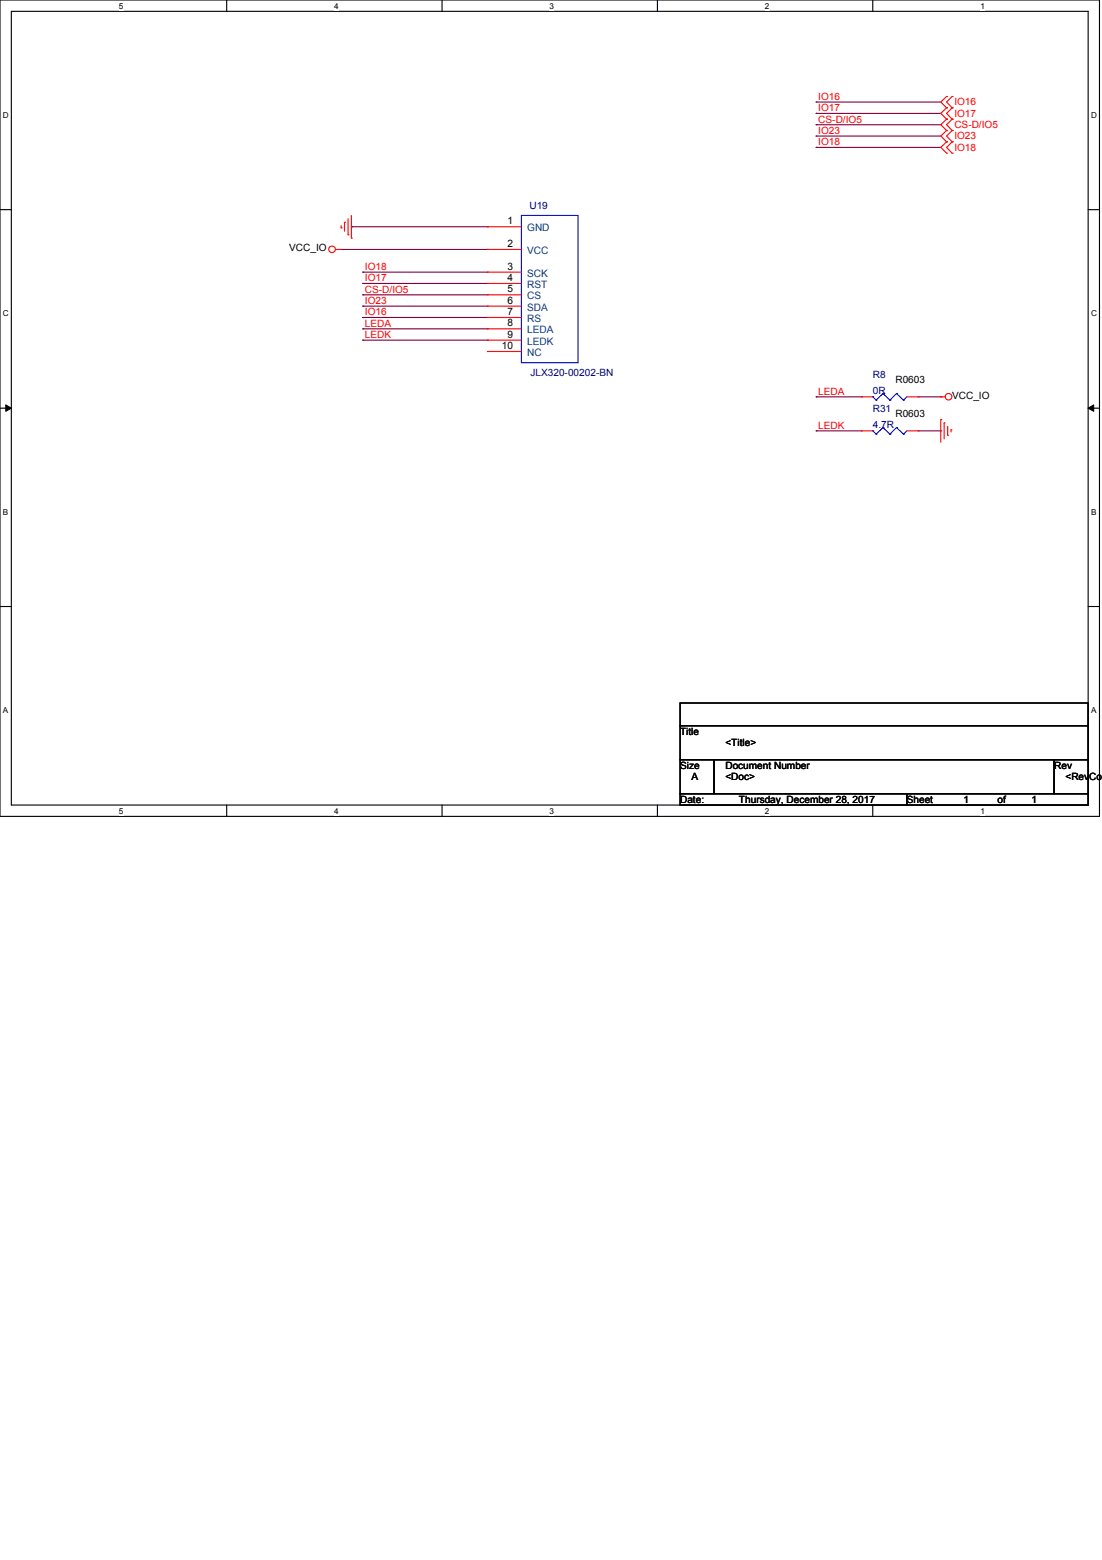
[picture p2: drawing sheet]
<svg xmlns="http://www.w3.org/2000/svg" width="210mm" height="297mm" viewBox="0 0 210 297" stroke-linecap="round" stroke-linejoin="round" font-family="sans-serif">
<path d="M0 0h209.4v155.4h-209.4zM2.2 2.2h205.1v151.1h-205.1z" fill="none" stroke="#000" stroke-width=".21"/>
<g fill="#fff">
<path d="M22.6 .3h.9v1.7h-.9z"/>
<path d="M22.6 153.5h.9v1.8h-.9z"/>
</g>
<path d="M43.2 0v2.2M43.2 153.3v2.1" fill="none" stroke="#000" stroke-width=".21"/>
<g fill="#fff">
<path d="M63.7 .3h.8v1.7h-.8z"/>
<path d="M63.7 153.5h.8v1.8h-.8z"/>
</g>
<path d="M84.2 0v2.2M84.2 153.3v2.1" fill="none" stroke="#000" stroke-width=".21"/>
<g fill="#fff">
<path d="M104.7 .3h.8v1.7h-.8z"/>
<path d="M104.7 153.5h.8v1.8h-.8z"/>
</g>
<path d="M125.2 0v2.2M125.2 153.3v2.1" fill="none" stroke="#000" stroke-width=".21"/>
<g fill="#fff">
<path d="M145.7 .3h.9v1.7h-.9z"/>
<path d="M145.7 153.5h.9v1.8h-.9z"/>
</g>
<path d="M166.2 0v2.2M166.2 153.3v2.1" fill="none" stroke="#000" stroke-width=".21"/>
<g fill="#fff">
<path d="M186.7 .3h.9v1.7h-.9z"/>
<path d="M186.7 153.5h.9v1.8h-.9z"/>
<path d="M.6 21h1.1v1.8h-1.1z"/>
<path d="M207.8 21h1.1v1.8h-1.1z"/>
<path d="M.6 58.8h1.1v1.7h-1.1z"/>
<path d="M207.8 58.8h1.1v1.7h-1.1z"/>
</g>
<path d="M0 39.9h2.2M207.3 39.9h2.1" fill="none" stroke="#000" stroke-width=".21"/>
<g fill="#fff">
<path d="M.6 96.6h1v1.7h-1z"/>
<path d="M207.8 96.6h1v1.7h-1z"/>
</g>
<path d="M0 77.7h2.2M207.3 77.7h2.1" fill="none" stroke="#000" stroke-width=".21"/>
<path d="M1.1 77.1l1.1 .6-1.1 .6zM207.3 77.7l1-.6v1.2z" fill="#000"/>
<path d="M1.1 77.1l1.1 .6-1.1 .6zM207.3 77.7l1-.6v1.2z" fill="none" stroke="#000" stroke-width=".19"/>
<g fill="#fff">
<path d="M.6 134.4h.9v1.7h-.9z"/>
<path d="M207.8 134.4h1v1.7h-1z"/>
</g>
<path d="M0 115.5h2.2M207.3 115.5h2.1M129.5 133.9h77.8v4.3h-77.8zM129.5 138.2h77.8v6.5h-77.8zM129.5 144.7h6.5v6.4h-6.5zM129.5 151.1h43.2v2.2h-43.2zM136 144.7h64.8v6.4h-64.8zM172.7 151.1h34.6v2.2h-34.6zM200.8 144.7h6.5v6.4h-6.5z" fill="none" stroke="#000" stroke-width=".21"/>
<g fill="none" stroke="#800040" stroke-width=".21">
<path d="M155.4 19.4h.1M155.4 19.4h23.8M155.4 28.1h.1M155.4 25.9h.1M155.4 23.7h.1M155.4 21.6h.1M155.4 28.1h23.8M155.4 25.9h23.8M155.4 23.7h23.8M155.4 21.6h23.8M64.8 47.5h28M66.9 43.2h.1"/>
<path d="M66.9 43.2h25.9M69.1 51.8h.1M69.1 58.3h.1M69.1 56.1h.1M69.1 54h.1M69.1 51.8h23.7M69.1 58.3h23.7M69.1 56.1h23.7M69.1 54h23.7M92.8 47.5h.1M69.1 60.5h.1M69.1 62.6h.1"/>
<path d="M69.1 64.8h.1M69.1 60.5h23.7M69.1 62.6h23.7M69.1 64.8h23.7M155.4 75.6h.1M155.4 75.6h8.7M174.9 75.6h4.3M179.2 75.6h.1M155.4 82h.1M155.4 82h8.7M174.9 82h4.3M179.2 82h.1"/>
</g>
<g fill="none" stroke="#f00" stroke-width=".21">
<path d="M180.3 18.4h.1M180.3 18.4l-1.1 1 1.1 1.1M181.4 18.4h.1M181.4 18.4l-1.1 1 1.1 1.1M180.3 20.5h.1M180.3 22.7h.1M180.3 24.8h.1M180.3 27h.1M180.3 29.2h.1M180.3 20.5l-1.1 1.1 1.1 1.1M180.3 22.7l-1.1 1 1.1 1.1M180.3 24.8l-1.1 1.1 1.1 1.1"/>
<path d="M180.3 27l-1.1 1.1 1.1 1.1M181.4 20.5h.1M181.4 22.7h.1M181.4 24.8h.1M181.4 27h.1M181.4 29.2h.1M181.4 20.5l-1.1 1.1 1.1 1.1M181.4 22.7l-1.1 1 1.1 1.1M181.4 24.8l-1.1 1.1 1.1 1.1M181.4 27l-1.1 1.1 1.1 1.1M63.9 47.5h.9M64.8 47.5h.1"/>
<path d="M65 43.4h.1M65 43v.4M65.6 42.3h.1M65.6 42.3v1.7M66.3 44.7h.1M66.3 41.7v3M66.9 45.3h.1M66.9 41v4.3M92.8 43.2h.1M92.8 47.5h.1M92.8 51.8h.1M92.8 54h.1"/>
<path d="M92.8 56.1h.1M92.8 58.3h.1M92.8 47.5h6.5M92.8 43.2h6.5M92.8 51.8h6.5M92.8 54h6.5M92.8 56.1h6.5M92.8 58.3h6.5M92.8 60.5h.1M92.8 62.6h.1M92.8 64.8h.1M92.8 66.9h.1"/>
<path d="M92.8 60.5h6.5M92.8 62.6h6.5M92.8 64.8h6.5M92.8 66.9h6.5M164.1 75.6h.1M164.1 75.6h2.1M172.7 75.6h2.2M174.9 75.6h.1M179.2 79.9h.1M179.2 75.6h.1M179.2 79.9v4.3M179.2 75.6h.8"/>
<path d="M164.1 82h.1M164.1 82h2.1M172.7 82h2.2M174.9 82h.1M179.8 80.5h.1M179.8 80.5v3.1M180.5 82.9h.1M180.5 81.2v1.7M181.1 81.8h.1M181.1 81.8v.5"/>
<circle cx="63.3" cy="47.5" r=".63"/>
<circle cx="180.7" cy="75.5" r=".63"/>
</g>
<g fill="none" stroke="#00f" stroke-width=".21">
<path d="M99.3 41h10.8v28.1h-10.8zM166.2 75.6h.1M166.2 75.6l.7 .6M166.9 76.2h.1M168.2 74.9h.1M168.2 74.9l1.3 1.3M168.2 74.9l-1.3 1.3M169.5 76.2h.1M170.8 74.9h.1M170.8 74.9l1.3 1.3M170.8 74.9l-1.3 1.3M172.1 76.2h.1"/>
<path d="M172.7 75.6l-.6 .6M166.2 82h.1M166.2 82l.7 .7M166.9 82.7h.1M168.2 81.4h.1M168.2 81.4l1.3 1.3M168.2 81.4l-1.3 1.3M169.5 82.7h.1M170.8 81.4h.1M170.8 81.4l1.3 1.3M170.8 81.4l-1.3 1.3M172.1 82.7h.1"/>
<path d="M172.7 82l-.6 .7"/>
</g>
<g font-size="1.9" fill="#f00">
<text x="155.9" y="23.3">CS-D/IO5</text>
<text x="155.9" y="21.2">IO17</text>
<text x="155.9" y="19">IO16</text>
<text x="181.8" y="20.1">IO16</text>
<text x="181.8" y="22.2">IO17</text>
<text x="155.9" y="27.6">IO18</text>
<text x="155.9" y="25.5">IO23</text>
<text x="181.8" y="24.4">CS-D/IO5</text>
<text x="181.8" y="26.5">IO23</text>
<text x="181.8" y="28.7">IO18</text>
<text x="69.5" y="51.4">IO18</text>
<text x="69.5" y="53.6">IO17</text>
<text x="69.5" y="57.9">IO23</text>
<text x="69.5" y="55.7">CS-D/IO5</text>
<text x="69.5" y="60">IO16</text>
<text x="69.5" y="62.2">LEDA</text>
<text x="69.5" y="64.3">LEDK</text>
<text x="155.9" y="75.1">LEDA</text>
<text x="155.9" y="81.6">LEDK</text>
</g>
<g font-size="1.9" fill="#000080">
<text x="100.8" y="39.7">U19</text>
<text x="101" y="71.6">JLX320-00202-BN</text>
<text x="166.2" y="71.9">R8</text>
<text x="166.2" y="75.1">0R</text>
<text x="166.2" y="78.4">R31</text>
<text x="166.2" y="81.6">4.7R</text>
</g>
<g font-size="1.9">
<text x="55.1" y="47.9">VCC_IO</text>
<text x="96.7" y="42.7">1</text>
<text x="96.7" y="47">2</text>
<text x="96.7" y="51.4">3</text>
<text x="96.7" y="53.5">4</text>
<text x="96.7" y="55.7">5</text>
<text x="96.7" y="57.8">6</text>
<text x="96.7" y="60">7</text>
<text x="96.7" y="62.1">8</text>
<text x="96.7" y="64.3">9</text>
<text x="95.6" y="66.5">10</text>
<text x="170.6" y="72.9">R0603</text>
<text x="181.4" y="75.9">VCC_IO</text>
<text x="170.6" y="79.4">R0603</text>
<text x="129.5" y="139.9">Title</text>
<text x="138.2" y="142">&lt;Title&gt;</text>
<text x="129.5" y="146.3">Size</text>
<text x="131.7" y="148.5">A</text>
<text x="138.2" y="146.3">Document Number</text>
<text x="138.2" y="148.5">&lt;Doc&gt;</text>
<text x="200.8" y="146.3">Rev</text>
<text x="202.9" y="148.5">&lt;RevCod</text>
<text x="129.5" y="152.8">Date:</text>
<text x="140.8" y="152.8">Thursday, December 28, 2017</text>
<text x="172.7" y="152.8">Sheet</text>
<text x="183.5" y="152.8">1</text>
<text x="190" y="152.8">of</text>
<text x="196.5" y="152.8">1</text>
</g>
<g font-size="1.9" fill="#004080">
<text x="100.4" y="44.1">GND</text>
<text x="100.4" y="48.4">VCC</text>
<text x="100.4" y="52.7">SCK</text>
<text x="100.4" y="54.9">RST</text>
<text x="100.4" y="57">CS</text>
<text x="100.4" y="59.2">SDA</text>
<text x="100.4" y="61.3">RS</text>
<text x="100.4" y="63.5">LEDA</text>
<text x="100.4" y="65.7">LEDK</text>
<text x="100.4" y="67.8">NC</text>
</g>
<g font-size="1.6">
<text x="22.6" y="1.7">5</text>
<text x="63.7" y="1.7">4</text>
<text x="104.7" y="1.7">3</text>
<text x="145.7" y="1.7">2</text>
<text x="186.7" y="1.7">1</text>
<text x=".6" y="22.4">D</text>
<text x="207.8" y="22.4">D</text>
<text x=".6" y="60.2">C</text>
<text x="207.8" y="60.2">C</text>
<text x=".6" y="98">B</text>
<text x="207.8" y="98">B</text>
<text x=".6" y="135.8">A</text>
<text x="207.8" y="135.8">A</text>
<text x="22.6" y="154.9">5</text>
<text x="63.7" y="154.9">4</text>
<text x="104.7" y="154.9">3</text>
<text x="145.7" y="154.9">2</text>
<text x="186.7" y="154.9">1</text>
</g>
</svg>
